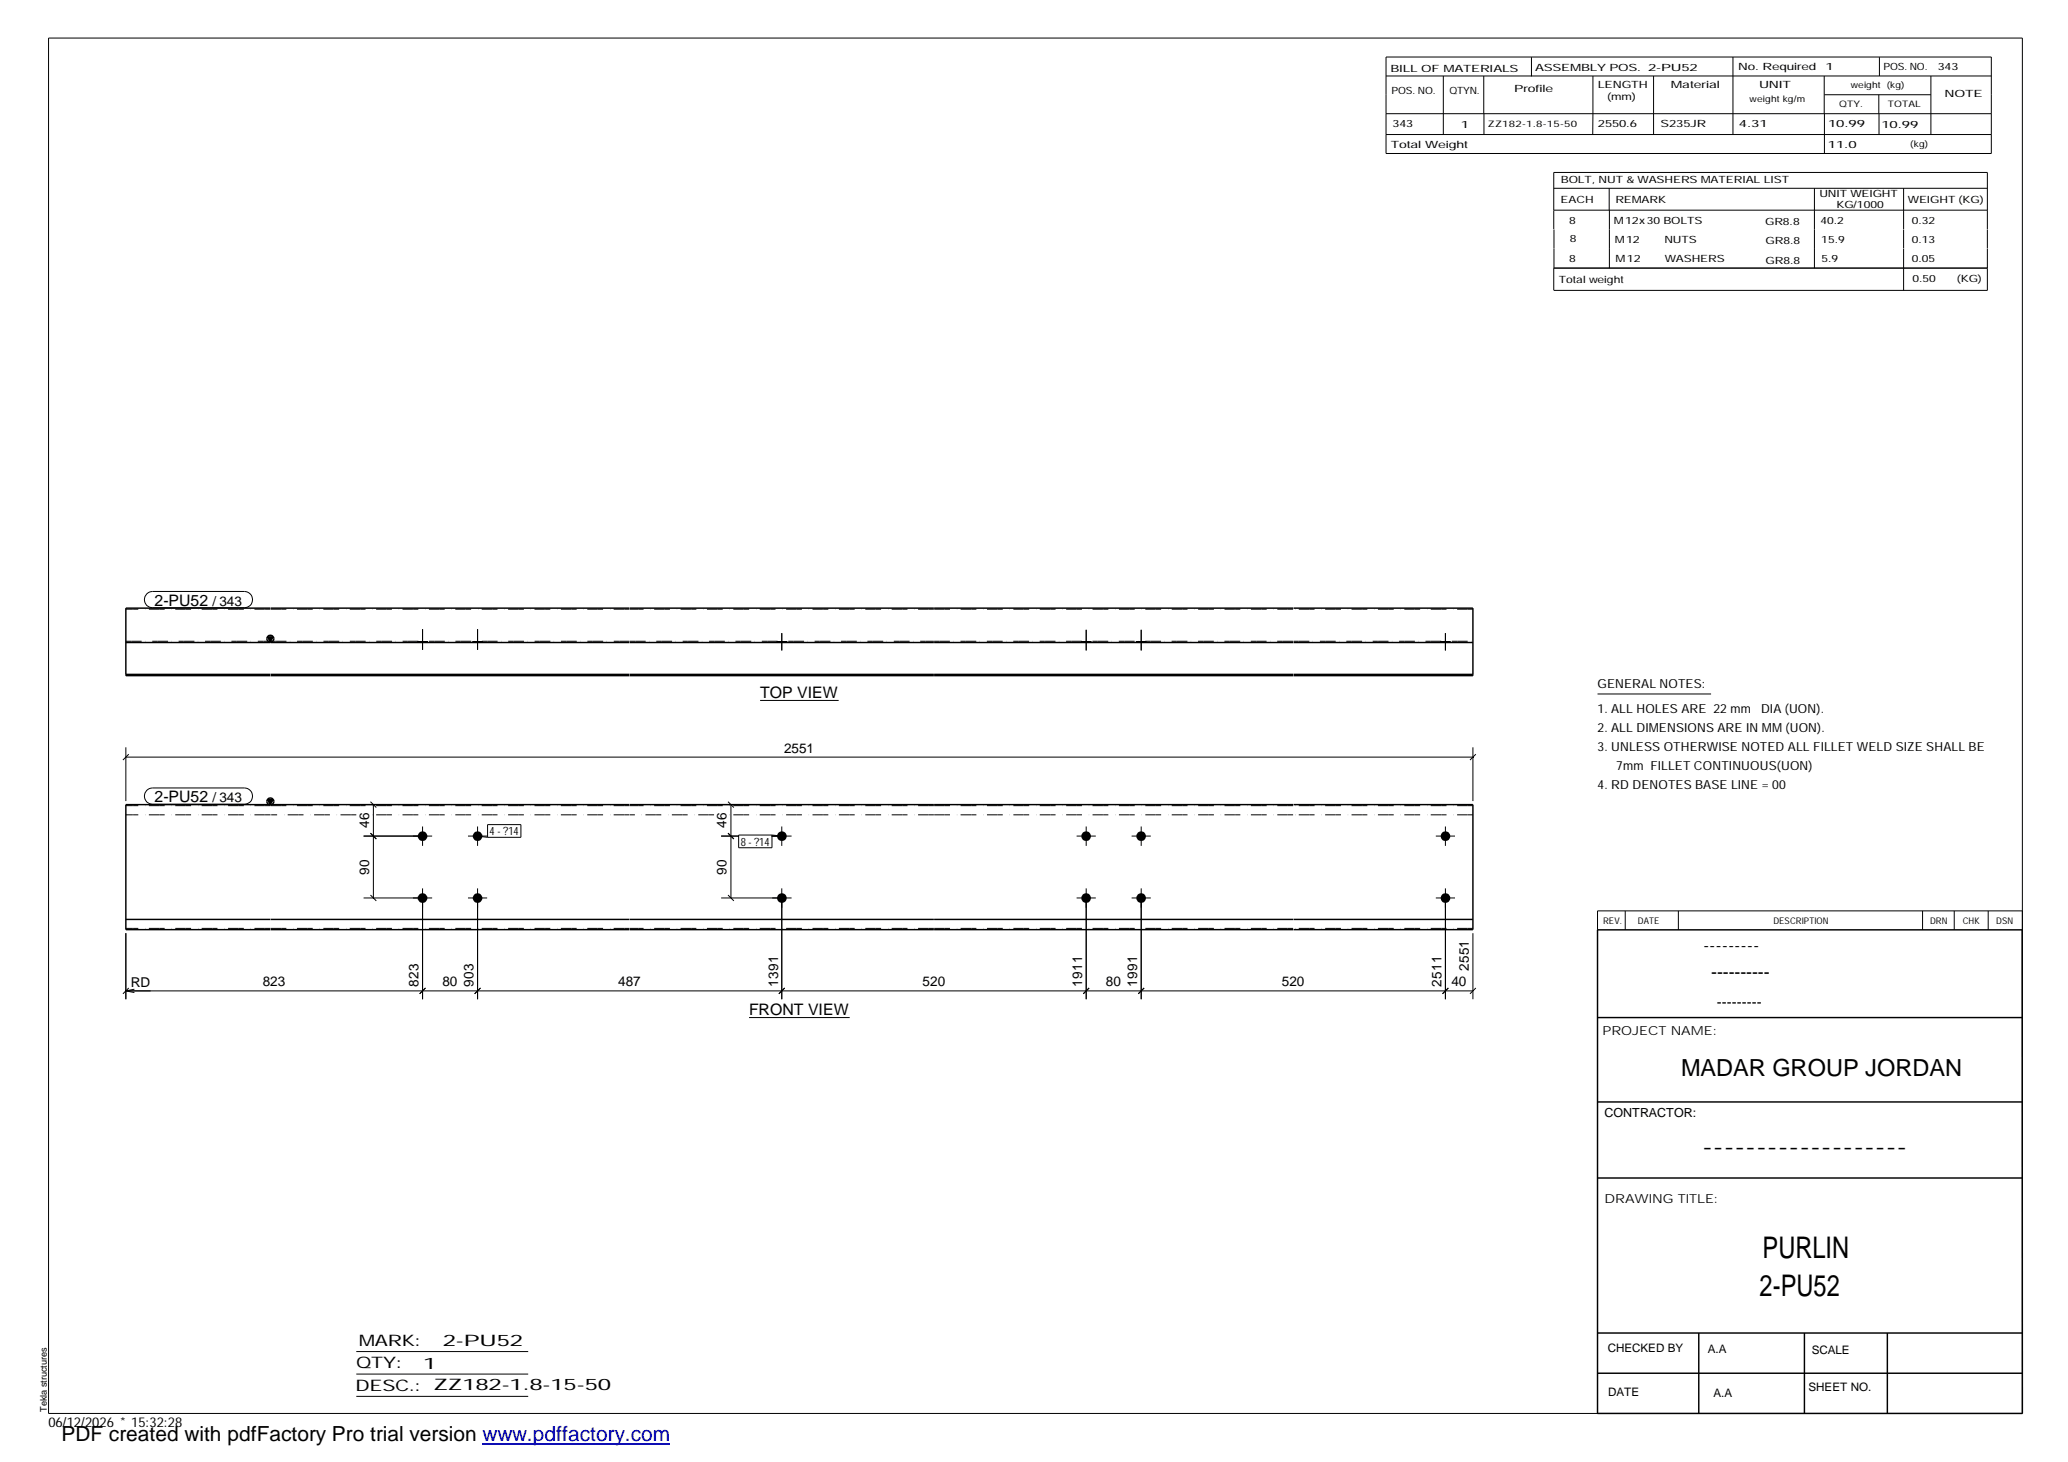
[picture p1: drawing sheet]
<svg xmlns="http://www.w3.org/2000/svg" width="420mm" height="297mm" viewBox="0 0 420 297" stroke-linecap="round" stroke-linejoin="round" font-family="sans-serif">
<g fill="#000">
<path d="M54.4 129.4h1.1l-.6 1zM54.4 162.5h1.1l-.6 1z"/>
<path d="M84.9 130.3h1.9v.2h-1.9z" fill-rule="evenodd"/>
<path d="M84.9 130.3h1.9v.2h-1.9z" fill-rule="evenodd"/>
<path d="M96.1 130.3h1.9v.2h-1.9z" fill-rule="evenodd"/>
<path d="M96.1 130.3h1.9v.2h-1.9z" fill-rule="evenodd"/>
<path d="M157.9 130.3h2v.2h-2z" fill-rule="evenodd"/>
<path d="M157.9 130.3h2v.2h-2z" fill-rule="evenodd"/>
<path d="M219.7 130.3h2v.2h-2z" fill-rule="evenodd"/>
<path d="M219.7 130.3h2v.2h-2z" fill-rule="evenodd"/>
<path d="M230.9 130.3h1.9v.2h-1.9z" fill-rule="evenodd"/>
<path d="M230.9 130.3h1.9v.2h-1.9z" fill-rule="evenodd"/>
<path d="M292.7 130.3h1.9v.2h-1.9z" fill-rule="evenodd"/>
<path d="M292.7 130.3h1.9v.2h-1.9z" fill-rule="evenodd"/>
<circle cx="85.8" cy="169.9" r=".97"/>
<circle cx="97" cy="169.9" r=".97"/>
<circle cx="158.9" cy="169.9" r=".98"/>
<circle cx="220.7" cy="169.9" r=".97"/>
<circle cx="231.9" cy="169.9" r=".97"/>
<circle cx="293.7" cy="169.9" r=".98"/>
<circle cx="85.8" cy="182.5" r=".97"/>
<circle cx="97" cy="182.5" r=".97"/>
<circle cx="158.9" cy="182.5" r=".98"/>
<circle cx="220.7" cy="182.5" r=".98"/>
<circle cx="231.8" cy="182.5" r=".98"/>
<circle cx="293.7" cy="182.5" r=".99"/>
</g>
<g fill="none" stroke="#000" stroke-width=".2">
<path d="M9.9 7.7h401v279.5h-401zM281.6 11.6h123v19.6h-123zM281.6 15.4h123M293.2 15.4v11.9M301.5 15.4v7.7M311.1 11.6v3.9M323.6 15.4v11.9M336 15.4v11.9M352.1 11.6v15.7M370.6 15.4v7.7M370.7 19.2h21.6M381.7 19.2v3.9"/>
<path d="M381.8 11.6v3.8M392.3 15.4v11.9M281.6 23.1h123M281.6 27.3h123M301.5 23.1v4.2M315.7 38.3h88.1M326.9 38.3v4.4M368.6 38.3v16.2M370.7 23.1v8.1M381.8 23.1v4.2M386.8 38.3v8.3M315.7 42.7h88.1"/>
<path d="M315.7 46.6v-11.6h88.1v11.6M315.7 46.6v7.9M327 42.7v11.8M386.8 46.6v3.9M386.8 50.6v8.4M403.8 46.6v3.9M403.8 50.6v8.4h-88.1M403.8 54.5h-88.1v4.5M29.8 120.7l.6-.4 .6-.1h18.7a1.65 1.65 0 0 1 1.6 1.6 1.65 1.65 0 0 1-1.6 1.7h-18.7a1.65 1.65 0 0 1-1.5-1 1.65 1.65 0 0 1 .3-1.8zM84.9 130.3v.2M85.9 127.8v4.2M86.8 130.3v.2"/>
<path d="M96.1 130.3v.2M97 127.8v4.2M98 130.3v.2M157.9 130.3v.2M158.8 128.6v3.6M159.9 130.3v.2M219.7 130.3v.2M220.7 128v4.2M221.7 130.3v.2M230.9 130.3v.2M231.9 128v4.2M232.8 130.3v.2"/>
<path d="M292.7 130.3v.2M293.7 128.6v3.6M294.6 130.3v.2M25.6 153.8h273.7M25.6 151.8v11M26.2 153.2l-1.2 1.2M154.4 142.3h16M299.3 151.8v11M299.8 153.2l-1.1 1.2M324.6 141h23M29.8 160.6l.6-.4 .6-.1h18.7a1.65 1.65 0 0 1 1.6 1.6 1.65 1.65 0 0 1-1.6 1.7h-18.7a1.65 1.65 0 0 1-1.5-1 1.65 1.65 0 0 1 .3-1.8zM73.9 169.9h13.9"/>
<path d="M73.9 163.5h11.2M75.3 169.3l1.2 1.2M75.3 162.9l1.2 1.2M75.9 163.5v18.9M85.9 167.9v4M95.1 169.9h3.9M97 167.9v4M97 169.9l2.1 .2M99.1 167.5h6.7v2.6h-6.7zM146.5 169.9h3.6M146.5 163.5h11.7M147.9 169.3l1.2 1.2"/>
<path d="M147.9 162.9l1.2 1.2M148.5 163.5v18.9M150.1 169.7h6.7v2.5h-6.7zM156.8 169.9h4M156.8 169.7l2 .2M158.8 167.9v4M218.7 169.9h3.9M220.7 167.9v4M229.9 169.9h3.9M231.9 167.9v4M291.7 169.9h3.9M293.7 167.9v4"/>
<path d="M25.6 189.6v13.4M73.9 182.4h13.9M75.3 181.8l1.2 1.2M85.9 180.5v22.5M95.1 182.4h3.9M97 180.5v22.5M146.5 182.4h14.3M147.9 181.8l1.2 1.2M158.8 180.5v22.5M218.7 182.4h3.9M220.7 180.5v22.5M229.9 182.4h3.9"/>
<path d="M231.9 180.5v22.5M291.7 182.4h3.9M293.7 180.5v22.5M299.3 189.6v13.4M330.2 185.1v3.8M341 185.1v3.8M390.6 185.1v3.8M397 185.1v3.8M403.9 185.1v3.8M410.9 185.1h-86.3v3.8M25.6 201.3h273.7M25.6 201.3l1.7 .4"/>
<path d="M26.2 200.7l-1.2 1.2M27.3 201l-1.7 .3M86.4 200.7l-1.1 1.2M97.6 200.7l-1.2 1.2M152.2 206.7h20.4M159.4 200.7l-1.2 1.2M221.3 200.7l-1.2 1.2M232.5 200.7l-1.2 1.2M294.3 200.7l-1.2 1.2M299.8 200.7l-1.1 1.2M72.4 274.6h34.9M72.4 279.2h34.9"/>
<path d="M72.4 283.7h34.9"/>
</g>
<g fill="none" stroke="#000" stroke-width=".3">
<path d="M25.6 137h29.3M25.6 130.5h29.3M54.4 129.4h1.1l-.6 1zM54.9 123.6h-29.3v13.7h29.3M55 137.3h72.9M55 137h72.9M55 130.5h72.9M55 123.6h72.9M128 137.3h134.7M128 137h134.7M128 130.5h134.7M128 123.6h134.7"/>
<path d="M262.8 123.6h36.5v13.7h-36.5M262.8 137h36.5M262.8 130.5h36.5M54.4 162.5h1.1l-.6 1zM54.9 163.5h-29.3v25.4h29.3M55 163.5h72.9M128 163.5h134.7M262.8 163.5h36.5v25.4h-36.5M25.6 186.8h29.3M55 186.8h72.9M55 188.9h72.9M128 186.8h134.7"/>
<path d="M128 188.9h134.7M262.8 186.8h36.5M324.6 188.9h86.3v98.3h-86.3zM324.6 206.7h86.3M324.6 239.3h86.3M324.6 223.9h86.3M324.6 270.8h86.3M324.6 279h86.3M345.1 270.8v16.4M366.6 270.8v16.4M383.5 270.8v16.4"/>
<circle cx="54.9" cy="129.8" r=".7"/>
<circle cx="54.9" cy="162.8" r=".7"/>
</g>
<g fill="none" stroke="#000" stroke-width=".2" stroke-dasharray="1.1 0 2.1 .7 0 1.4" stroke-linecap="butt">
<path d="M25.6 130.3h29.3M54.9 123.8h-29.3M55 130.3h72.9M127.9 123.8h-72.9M128 130.3h61.7M189.7 123.8h-61.7M189.8 130.3h72.9M262.7 123.8h-72.9M262.8 130.3h36.5M299.3 123.8h-36.5M54.9 165.6h-29.3M54.9 163.7h-29.3"/>
<path d="M72.4 165.6h-17.4M127.9 165.6h-52.5M127.9 163.7h-72.9M145.1 165.6h-17.1M189.7 165.6h-41.7M189.7 163.7h-61.7M262.7 165.6h-72.9M262.7 163.7h-72.9M299.3 165.6h-36.5M299.3 163.7h-36.5M54.9 188.6h-29.3M127.9 188.6h-72.9"/>
<path d="M189.7 188.6h-61.7M262.7 188.6h-72.9M299.3 188.6h-36.5"/>
</g>
<path d="M98 293.3h38.2" fill="none" stroke="#00f" stroke-width=".3"/>
<g font-size="6.1">
<text x="358.1" y="255.5">PURLIN</text>
<text x="357.5" y="263.3">2-PU52</text>
</g>
<text font-size="4.8" x="341.5" y="218.6">MADAR GROUP JORDAN</text>
<text font-size="4.2" x="12.5" y="292.7">PDF created with pdfFactory Pro trial version www.pdffactory.com</text>
<g font-size="3.6">
<text x="346.1" y="193.2">---------</text>
<text x="347.7" y="198.6">----------</text>
<text x="345.8" y="234.2">-------------------</text>
</g>
<g font-size="3.2">
<text x="31.4" y="123">2-PU52</text>
<text x="154.4" y="141.8">TOP VIEW</text>
<text x="31.4" y="163">2-PU52</text>
<text x="152.2" y="206.2">FRONT VIEW</text>
<text x="72.9" y="273.5">MARK:</text>
<text x="90" y="273.5">2-PU52</text>
<text x="72.4" y="278">QTY:</text>
<text x="86" y="278.1">1</text>
<text x="72.2" y="282.6">DESC.:</text>
<text x="88.1" y="282.4">ZZ182-1.8-15-50</text>
</g>
<text font-size="3" x="348.8" y="204.5">---------</text>
<g font-size="2.8">
<text x="43.2" y="123">/ 343</text>
<text x="159.3" y="152.9">2551</text>
<text x="43.2" y="163">/ 343</text>
<text x="75" y="168.2" transform="rotate(-90 75 168.2)">46</text>
<text x="147.6" y="168.2" transform="rotate(-90 147.6 168.2)">46</text>
<text x="75" y="177.7" transform="rotate(-90 75 177.7)">90</text>
<text x="147.6" y="177.7" transform="rotate(-90 147.6 177.7)">90</text>
<text x="298.4" y="197.3" transform="rotate(-90 298.4 197.3)">2551</text>
<text x="26.6" y="200.5">RD</text>
<text x="53.4" y="200.4">823</text>
<text x="85" y="200.4" transform="rotate(-90 85 200.4)">823</text>
<text x="89.9" y="200.4">80</text>
<text x="96.2" y="200.4" transform="rotate(-90 96.2 200.4)">903</text>
<text x="125.6" y="200.4">487</text>
<text x="158.1" y="200.4" transform="rotate(-90 158.1 200.4)">1391</text>
<text x="187.5" y="200.4">520</text>
<text x="219.9" y="200.4" transform="rotate(-90 219.9 200.4)">1911</text>
<text x="224.7" y="200.4">80</text>
<text x="231.1" y="200.4" transform="rotate(-90 231.1 200.4)">1991</text>
<text x="260.4" y="200.4">520</text>
<text x="292.9" y="200.4" transform="rotate(-90 292.9 200.4)">2511</text>
<text x="294.9" y="200.4">40</text>
<text x="9.8" y="290">06/12/2026 * 15:32:28</text>
</g>
<g font-size="2.5">
<text x="324.6" y="139.9">GENERAL NOTES:</text>
<text x="324.6" y="148.7">2. ALL DIMENSIONS ARE IN MM (UON).</text>
<text x="324.6" y="144.9">1. ALL HOLES ARE 22 mm</text>
<text x="357.8" y="144.9">DIA (UON).</text>
<text x="324.6" y="152.5">3. UNLESS OTHERWISE NOTED ALL FILLET WELD SIZE SHALL BE</text>
<text x="324.6" y="160.2">4. RD DENOTES BASE LINE = 00</text>
<text x="328.4" y="156.4">7mm FILLET CONTINUOUS(UON)</text>
<text x="325.6" y="210.3">PROJECT NAME:</text>
<text x="326" y="226.9">CONTRACTOR:</text>
<text x="326" y="244.4">DRAWING TITLE:</text>
</g>
<g font-size="2.4">
<text x="326.7" y="274.7">CHECKED BY</text>
<text x="347" y="275">A.A</text>
<text x="368.1" y="275.1">SCALE</text>
<text x="326.7" y="283.6">DATE</text>
<text x="348.1" y="283.9">A.A</text>
<text x="367.5" y="282.6">SHEET NO.</text>
</g>
<g font-size="2.3">
<text x="99.5" y="169.7">4 - ?14</text>
<text x="150.5" y="171.8">8 - ?14</text>
</g>
<g font-size="2">
<text x="282.5" y="14.6">BILL OF MATERIALS</text>
<text x="311.9" y="14.4">ASSEMBLY POS.</text>
<text x="324.6" y="17.9">LENGTH</text>
<text x="334.9" y="14.4">2-PU52</text>
<text x="339.5" y="17.9">Material</text>
<text x="353.1" y="14.2">No. Required</text>
<text x="357.4" y="17.9">UNIT</text>
<text x="370.9" y="14.2">1</text>
<text x="382.7" y="14.2">POS. NO.</text>
<text x="393.7" y="14.3">343</text>
<text x="282.7" y="19.1">POS. NO.</text>
<text x="294.5" y="19">QTYN.</text>
<text x="307.6" y="18.7">Profile</text>
<text x="326.5" y="20.4">(mm)</text>
<text x="395.1" y="19.6">NOTE</text>
<text x="282.9" y="25.8">343</text>
<text x="296.8" y="26">1</text>
<text x="324.7" y="25.9">2550.6</text>
<text x="337.4" y="25.9">S235JR</text>
<text x="353.3" y="25.9">4.31</text>
<text x="371.4" y="25.9">10.99</text>
<text x="382.3" y="25.9">10.99</text>
<text x="282.6" y="30.1">Total Weight</text>
<text x="371.4" y="30">11.0</text>
<text x="317.1" y="41.3">EACH</text>
<text x="317.1" y="37.2">BOLT, NUT &amp; WASHERS MATERIAL LIST</text>
<text x="328.2" y="41.3">REMARK</text>
<text x="369.7" y="40.1">UNIT WEIGHT</text>
<text x="387.6" y="41.2">WEIGHT (KG)</text>
<text x="318.8" y="45.4">8</text>
<text x="327.9" y="45.6">M12x30 BOLTS</text>
<text x="358.6" y="45.6">GR8.8</text>
<text x="369.9" y="45.5">40.2</text>
<text x="373.1" y="42.2">KG/1000</text>
<text x="388.4" y="45.5">0.32</text>
<text x="318.8" y="53.3">8</text>
<text x="318.9" y="49.2">8</text>
<text x="328.1" y="49.3">M12</text>
<text x="328.3" y="53.3">M12</text>
<text x="338.2" y="49.4">NUTS</text>
<text x="338.2" y="53.3">WASHERS</text>
<text x="358.7" y="49.6">GR8.8</text>
<text x="358.7" y="53.5">GR8.8</text>
<text x="370" y="49.3">15.9</text>
<text x="370.1" y="53.2">5.9</text>
<text x="388.4" y="49.4">0.13</text>
<text x="388.4" y="53.3">0.05</text>
<text x="316.7" y="57.5">Total weight</text>
<text x="388.6" y="57.3">0.50</text>
<text x="397.6" y="57.3">(KG)</text>
</g>
<g font-size="1.9">
<text x="325.7" y="187.8">REV.</text>
<text x="332.8" y="187.6">DATE</text>
<text x="360.3" y="187.7">DESCRIPTION</text>
<text x="392.1" y="187.6">DRN</text>
<text x="398.8" y="187.6">CHK</text>
<text x="405.6" y="187.7">DSN</text>
<text x="9.5" y="286.8" transform="rotate(-90 9.5 286.8)">Tekla structures</text>
</g>
<g font-size="1.8">
<text x="376" y="17.9">weight (kg)</text>
<text x="355.5" y="20.7">weight kg/m</text>
<text x="373.6" y="21.7">QTY.</text>
<text x="383.5" y="21.8">TOTAL</text>
<text x="302.3" y="25.9">ZZ182-1.8-15-50</text>
<text x="388.1" y="29.8">(kg)</text>
</g>
</svg>
